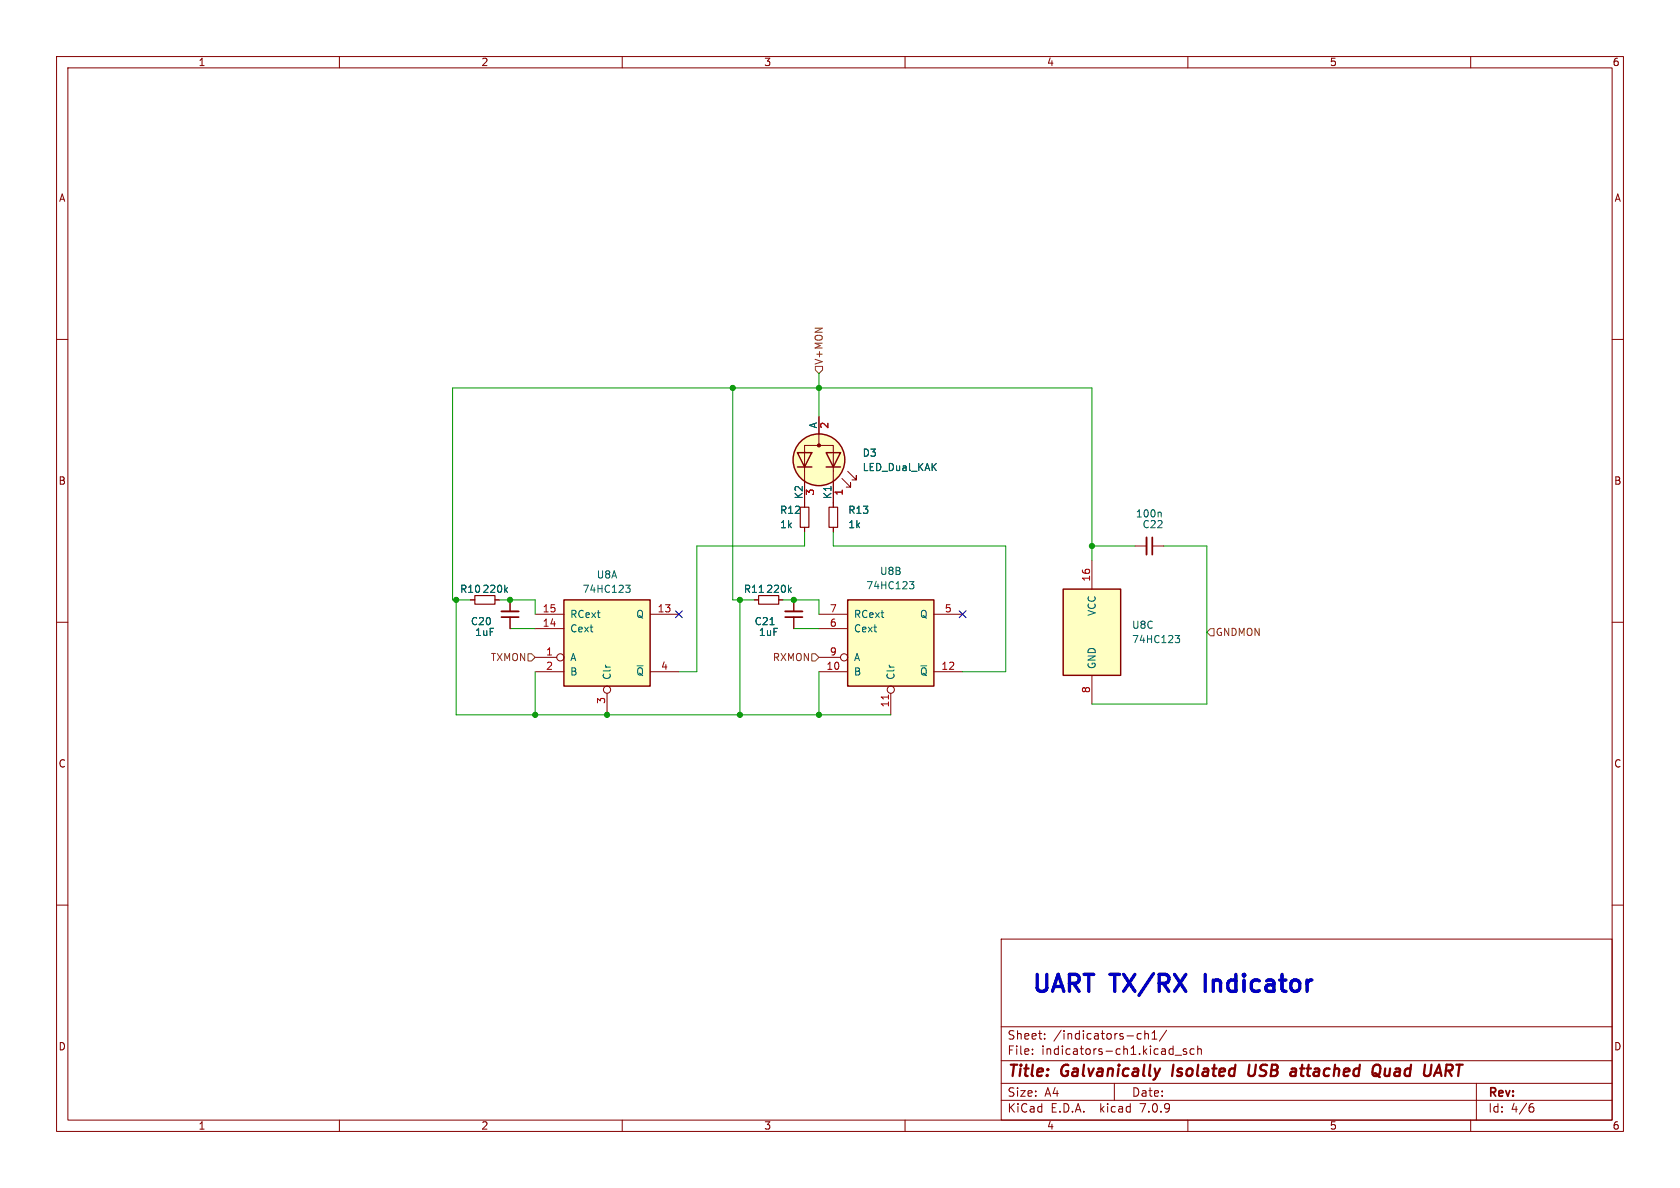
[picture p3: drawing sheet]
<svg xmlns="http://www.w3.org/2000/svg" width="297mm" height="210mm" viewBox="0 0 297 210" stroke-linecap="round" stroke-linejoin="round" font-family="sans-serif">
<g fill="none" stroke="#840000" stroke-width=".18">
<path d="M10 10h277v190h-277zM12 12h273v186h-273zM60 10v2M110 10v2M160 10v2M210 10v2M260 10v2M10 60h2M285 60h2M144.8 73.7v5M142.2 83.3v-4.6h5.1v4.6M142.2 83.2v6.5"/>
<path d="M142.2 93.2v.8M147.3 83.2v6.5M147.3 93.2v.8M148.8 84.6l1.6 1.5v-.8v.8h-.8M149.9 83.3l1.5 1.5v-.7v.7h-.8M193 99.1v5M200.7 96.5h2M203.7 96.5h2M10 110h2M83.2 106h.7M87.5 106h.8M90.2 106v2.1"/>
<path d="M90.2 109.1v2M94.6 118.7h5.1M94.6 108.6h5.1M94.6 111.1h5.1M94.6 116.2h3.8M114.9 118.7h5.1M114.9 108.6h5.1M133.3 106h.8M137.7 106h.7M140.3 106v2.1M140.3 109.1v2M144.8 118.7h5.1"/>
<path d="M144.8 108.6h5.1M144.8 111.1h5.1M144.8 116.2h3.8M165.1 118.7h5.1M165.1 108.6h5.1M193 119.4v5.1M285 110h2M107.3 122.6v3.8M157.5 122.6v3.8M10 160h2M285 160h2M177 166h108v32h-108z"/>
<path d="M60 198v2M110 198v2M160 198v2M177 194.5h108M177 191.5h108M177 187.5h108M177 181.5h108M182.5 186.3v.1M182.5 185.5v.1M184.7 183.6v.1M184.7 182.8v.1M197 191.5v3"/>
<path d="M201.1 183.6l.2 .1 .4-.1M201.7 182.8l-.4-.1-.2 .1M202.4 182.8l.2-.1 .4 .1v.9M202.4 182.2v1.5M203.7 183.7h.8M203.7 182.6l.4-.4v1.5M206.2 182.1l-1.2 2M207.7 186.5h1.2M209.7 185.5l-.3-.1-.2 .2v.2l.5 .2v.3h-.5M210 198v2M211.1 185.5l-.4-.1-.3 .3v.4l.1 .2h.6M211.7 185.5l.3-.1 .3 .1 .1 .9"/>
<path d="M211.7 184.9v1.5M260 198v2M261 191.5v6.5M270.6 195.7h.3l.3 .3-.1 .5-.5 .1M271 195.1l-.4 .1"/>
<circle cx="99.1" cy="116.2" r=".63"/>
<circle cx="149.2" cy="116.2" r=".63"/>
<circle cx="107.3" cy="121.9" r=".63"/>
<circle cx="157.5" cy="121.9" r=".63"/>
</g>
<path d="M207.5 188.2l-.3 2M220.9 188.2l-.2 1.6 .1 .3a.66 .66 0 0 0 .9-.1M243.2 189.7l.7 .7M243.3 188.2l.5 .1a1.36 1.36 0 0 1-.4 1.9h-.4M244.9 188.9l-.1 1v.2l.5 .1M253.5 190.2l.9-2 .4 2M253.8 189.6h.9" fill="none" stroke="#840000" stroke-width=".4"/>
<g fill="#ffffc2" stroke="#ffffc2" stroke-width=".18">
<path d="M149.9 106h15.2v15.3h-15.2z"/>
<path d="M188 104.1h10.1v15.3h-10.1z"/>
<path d="M99.7 106h15.2v15.3h-15.2z"/>
<circle cx="144.8" cy="81.3" r="4.6"/>
</g>
<g fill="none" stroke="#840000" stroke-width=".25">
<path d="M141 80h2.5l-1.3 2.6zM141 82.6h2.5M146 80h2.6l-1.3 2.6zM146 82.6h2.6M99.7 106h15.2v15.3h-15.2zM149.9 106h15.2v15.3h-15.2zM188 104.1h10.1v15.3h-10.1z"/>
<circle cx="144.8" cy="81.3" r="4.6"/>
</g>
<path d="M157.1 122.9v.7" fill="none" stroke="#a90000" stroke-width=".18"/>
<path d="M205.1 90.5l.2 .2v.7M89.4 104.2l.3 .5M89.7 103.9l-.5 .5M110.6 103.4h.8l-.4 .5 .3 .2 .1 .4-.2 .2h-.4M134.2 104.7h.8M136.1 110.4h.8M139.5 104.2l.4 .5M139.9 103.9l-.5 .5M160.8 102.8h.8l-.5 .5 .4 .1 .1 .4-.3 .3h-.3M207.8 112.3h.7l-.4 .5 .4 .1v.5l-.2 .2h-.4" fill="none" stroke="#006464" stroke-width=".18"/>
<path d="M141.5 89.7h1.5v3.5h-1.5zM146.6 89.7h1.5v3.5h-1.5zM83.9 105.3h3.6v1.5h-3.6zM134.1 105.3h3.6v1.5h-3.6z" fill="none" stroke="#840000" stroke-width=".2"/>
<path d="M202.7 95v3M88.6 108.1h3.1M138.8 108.1h3.1" fill="none" stroke="#840000" stroke-width=".33"/>
<path d="M203.7 95v3M88.6 109.1h3.1M138.8 109.1h3.1" fill="none" stroke="#840000" stroke-width=".3"/>
<circle cx="144.8" cy="78.7" r=".28" fill="#840000" stroke="#840000" stroke-width=".18"/>
<path d="M144.1 64.8h1.3v.6l-.6 .6-.7-.6zM93.3 115.6h.7l.6 .6-.6 .6h-.7zM143.5 115.6h.6l.7 .6-.7 .6h-.6zM214 111.1h.6v1.3h-.6l-.6-.6z" fill="none" stroke="#725600" stroke-width=".18"/>
<path d="M213.1 172.2v3" fill="none" stroke="#0000c2" stroke-width=".6"/>
<g fill="none" stroke="#009600" stroke-width=".18">
<path d="M129.5 68.6v37.4h3.8M144.8 66v7.7M142.2 94v2.5h-19v22.2h-3.2M147.3 94v2.5h30.5v22.2h-7.6M193 96.5h7.7M193 99.1v-30.5h-113v37.4h3.2M205.7 96.5h7.7v28h-20.4M80.6 106v20.4h76.9M88.3 106h6.3v2.6M90.2 111.1h4.4M94.6 118.7v7.7M130.8 106v20.4"/>
<path d="M138.4 106h6.4v2.6M140.3 111.1h4.5M144.8 118.7v7.7"/>
</g>
<path d="M119.4 108l1.2 1.2M120.6 108l-1.2 1.2M169.6 108l1.2 1.2M170.8 108l-1.2 1.2" fill="none" stroke="#000084" stroke-width=".18"/>
<g fill="#009600" stroke="#009600" stroke-width=".18">
<circle cx="94.6" cy="126.4" r=".46"/>
<circle cx="144.8" cy="68.6" r=".46"/>
<circle cx="129.5" cy="68.6" r=".46"/>
<circle cx="107.3" cy="126.4" r=".46"/>
<circle cx="130.8" cy="126.4" r=".46"/>
<circle cx="80.6" cy="106" r=".46"/>
<circle cx="90.2" cy="106" r=".46"/>
<circle cx="130.8" cy="106" r=".46"/>
<circle cx="193" cy="96.5" r=".46"/>
<circle cx="144.8" cy="126.4" r=".46"/>
<circle cx="140.3" cy="106" r=".46"/>
</g>
<g font-size="4.2" fill="#0000c2">
<text x="182.2" y="175.6">UART TX/RX</text>
<text x="214.4" y="175.6">Indicator</text>
</g>
<g font-size="2.8" fill="#840000">
<text x="178" y="190.9">Title:</text>
<text x="187.7" y="190.9">Galvanically</text>
<text x="208.1" y="190.9">Isolated</text>
<text x="222.3" y="190.9">USB</text>
<text x="230.6" y="190.9">attached</text>
<text x="245.9" y="190.9">Quad</text>
<text x="255.8" y="190.9">UART</text>
</g>
<g font-size="2.1" fill="#840000">
<text x="178" y="184">Sheet:</text>
<text x="186.2" y="184">/indicators-ch1/</text>
<text x="178" y="186.7">File:</text>
<text x="184.1" y="186.7">indicators-ch1.kicad_sch</text>
<text x="178" y="196.9">KiCad</text>
<text x="178" y="194.1">Size:</text>
<text x="184.7" y="194.1">A4</text>
<text x="185.7" y="196.9">E.D.A.</text>
<text x="194.6" y="196.9">kicad</text>
<text x="200" y="194.1">Date:</text>
<text x="201.8" y="196.9">7.0.9</text>
<text x="263" y="194.3">Rev:</text>
<text x="263" y="196.9">Id:</text>
<text x="267.1" y="196.9">4/6</text>
</g>
<g font-size="1.8" fill="#840000">
<text x="35" y="11.9">1</text>
<text x="85" y="11.9">2</text>
<text x="135" y="11.9">3</text>
<text x="185" y="11.9">4</text>
<text x="235" y="11.9">5</text>
<text x="285" y="11.9">6</text>
<text x="10.3" y="35.9">A</text>
<text x="285.3" y="35.9">A</text>
<text x="10.3" y="85.9">B</text>
<text x="285.3" y="85.9">B</text>
<text x="10.3" y="135.9">C</text>
<text x="285.3" y="135.9">C</text>
<text x="10.3" y="185.9">D</text>
<text x="285.3" y="185.9">D</text>
<text x="35" y="199.9">1</text>
<text x="85" y="199.9">2</text>
<text x="135" y="199.9">3</text>
<text x="185" y="199.9">4</text>
<text x="235" y="199.9">5</text>
<text x="285" y="199.9">6</text>
</g>
<g font-size="1.8" fill="#725600">
<text x="145.6" y="64.6" transform="rotate(-90 145.6 64.6)">V+MON</text>
<text x="214.8" y="112.6">GNDMON</text>
<text x="86.7" y="117.1">TXMON</text>
<text x="136.5" y="117.1">RXMON</text>
</g>
<g font-size="1.8" fill="#006464">
<text x="144.5" y="75.8" transform="rotate(-90 144.5 75.8)">A</text>
<text x="152.4" y="80.9">D3</text>
<text x="152.4" y="83.5">LED_Dual_KAK</text>
<text x="142" y="88.3" transform="rotate(-90 142 88.3)">K2</text>
<text x="147.1" y="88.3" transform="rotate(-90 147.1 88.3)">K1</text>
<text x="137.8" y="91">R12</text>
<text x="137.8" y="93.6">1k</text>
<text x="149.9" y="91">R13</text>
<text x="149.9" y="93.6">1k</text>
<text x="200.7" y="91.7">100n</text>
<text x="201.9" y="93.6">C22</text>
<text x="155.5" y="101.8">U8B</text>
<text x="81.2" y="105">R10</text>
<text x="85.2" y="105">220k</text>
<text x="102.9" y="105">74HC123</text>
<text x="105.4" y="102.5">U8A</text>
<text x="131.4" y="105">R11</text>
<text x="135.4" y="105">220k</text>
<text x="153.1" y="104.4">74HC123</text>
<text x="83.1" y="110.7">C20</text>
<text x="83.9" y="112.6">1uF</text>
<text x="100.7" y="112">Cext</text>
<text x="100.7" y="109.4">RCext</text>
<text x="112.4" y="109.4">Q</text>
<text x="133.3" y="110.7">C21</text>
<text x="134.1" y="112.6">1uF</text>
<text x="150.9" y="112">Cext</text>
<text x="150.9" y="109.4">RCext</text>
<text x="162.6" y="109.4">Q</text>
<text x="193.9" y="109" transform="rotate(-90 193.9 109)">VCC</text>
<text x="200" y="111.4">U8C</text>
<text x="200" y="113.9">74HC123</text>
<text x="100.7" y="117.1">A</text>
<text x="100.7" y="119.6">B</text>
<text x="112.4" y="119.6">~{Q}</text>
<text x="150.9" y="119.6">B</text>
<text x="150.9" y="117.1">A</text>
<text x="162.6" y="119.6">~{Q}</text>
<text x="193.9" y="118.4" transform="rotate(-90 193.9 118.4)">GND</text>
<text x="108.2" y="120.3" transform="rotate(-90 108.2 120.3)">Clr</text>
<text x="158.3" y="120.3" transform="rotate(-90 158.3 120.3)">Clr</text>
</g>
<g font-size="1.8" fill="#a90000">
<text x="146.8" y="75.9" transform="rotate(-90 146.8 75.9)">2</text>
<text x="144.2" y="87.7" transform="rotate(-90 144.2 87.7)">3</text>
<text x="149.3" y="87.7" transform="rotate(-90 149.3 87.7)">1</text>
<text x="192.8" y="102.9" transform="rotate(-90 192.8 102.9)">16</text>
<text x="95.8" y="110.9">14</text>
<text x="95.8" y="108.3">15</text>
<text x="116.2" y="108.3">13</text>
<text x="146.6" y="110.9">6</text>
<text x="146.6" y="108.3">7</text>
<text x="166.9" y="108.3">5</text>
<text x="96.4" y="116">1</text>
<text x="96.4" y="118.5">2</text>
<text x="116.8" y="118.5">4</text>
<text x="146" y="118.5">10</text>
<text x="146.6" y="116">9</text>
<text x="166.3" y="118.5">12</text>
<text x="107.1" y="124.5" transform="rotate(-90 107.1 124.5)">3</text>
<text x="157.2" y="125.1" transform="rotate(-90 157.2 125.1)">11</text>
<text x="192.8" y="122.6" transform="rotate(-90 192.8 122.6)">8</text>
</g>
</svg>
